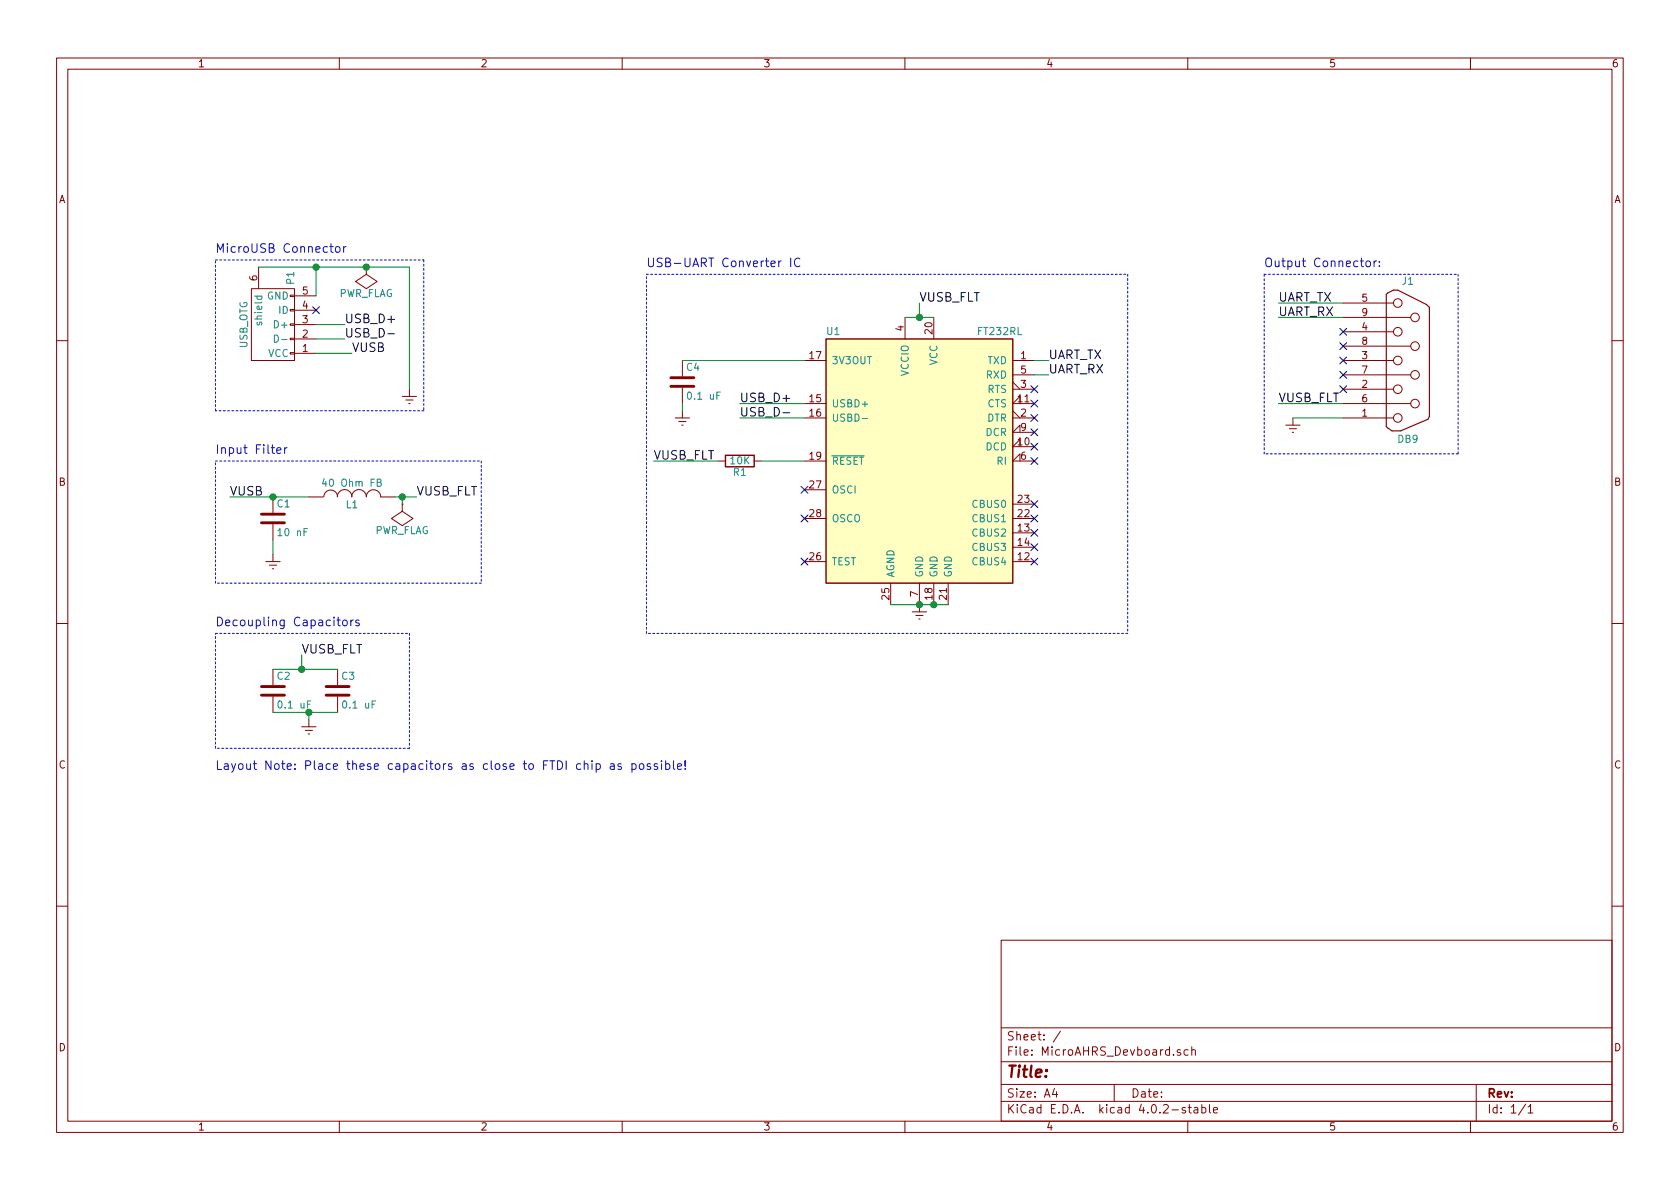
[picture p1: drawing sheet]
EESchema Schematic File Version 2
LIBS:power
LIBS:device
LIBS:transistors
LIBS:conn
LIBS:linear
LIBS:regul
LIBS:74xx
LIBS:cmos4000
LIBS:adc-dac
LIBS:memory
LIBS:xilinx
LIBS:microcontrollers
LIBS:dsp
LIBS:microchip
LIBS:analog_switches
LIBS:motorola
LIBS:texas
LIBS:intel
LIBS:audio
LIBS:interface
LIBS:digital-audio
LIBS:philips
LIBS:display
LIBS:cypress
LIBS:siliconi
LIBS:opto
LIBS:atmel
LIBS:contrib
LIBS:valves
LIBS:ftdi
LIBS:MicroAHRS_Devboard-cache
EELAYER 25 0
EELAYER END
$Descr A4 11693 8268
encoding utf-8
Sheet 1 1
Title ""
Date ""
Rev ""
Comp ""
Comment1 ""
Comment2 ""
Comment3 ""
Comment4 ""
$EndDescr
$Comp
L DB9 J1
U 1 1
P 9800 2500
F 0 "J1" H 9800 3050 50  0000 C CNN
F 1 "DB9" H 9800 1950 50  0000 C CNN
F 2 "Connect:DB9MC" H 9800 2500 50  0001 C CNN
F 3 "" H 9800 2500 50  0000 C CNN
F 4 "182-009-113R531" H 9800 2500 60  0001 C CNN "manf#"
	1    9800 2500
	1    0    0    -1  
$EndComp
$Comp
L FT232RL U1
U 1 1
P 6400 3200
F 0 "U1" H 5750 4100 50  0000 L CNN
F 1 "FT232RL" H 6800 4100 50  0000 L CNN
F 2 "Housings_SSOP:SSOP-28_5.3x10.2mm_Pitch0.65mm" H 6400 3200 50  0001 C CNN
F 3 "" H 6400 3200 50  0000 C CNN
F 4 "FT232RL-REEL" H 6400 3200 60  0001 C CNN "manf#"
	1    6400 3200
	1    0    0    -1  
$EndComp
$Comp
L USB_OTG P1
U 1 1
P 1900 2250
F 0 "P1" H 2225 2125 50  0000 C CNN
F 1 "USB_OTG" H 1900 2450 50  0000 C CNN
F 2 "Connect:USB_Micro-B" V 1850 2150 50  0001 C CNN
F 3 "" V 1850 2150 50  0000 C CNN
F 4 "10118193-0001LF" H 1900 2250 60  0001 C CNN "manf#"
	1    1900 2250
	0    -1   -1   0   
$EndComp
$Comp
L Earth #PWR01
U 1 1
P 9000 2900
F 0 "#PWR01" H 9000 2650 50  0001 C CNN
F 1 "Earth" H 9000 2750 50  0001 C CNN
F 2 "" H 9000 2900 50  0000 C CNN
F 3 "" H 9000 2900 50  0000 C CNN
	1    9000 2900
	1    0    0    -1  
$EndComp
$Comp
L Earth #PWR02
U 1 1
P 6400 4200
F 0 "#PWR02" H 6400 3950 50  0001 C CNN
F 1 "Earth" H 6400 4050 50  0001 C CNN
F 2 "" H 6400 4200 50  0000 C CNN
F 3 "" H 6400 4200 50  0000 C CNN
	1    6400 4200
	1    0    0    -1  
$EndComp
$Comp
L Earth #PWR03
U 1 1
P 2850 2700
F 0 "#PWR03" H 2850 2450 50  0001 C CNN
F 1 "Earth" H 2850 2550 50  0001 C CNN
F 2 "" H 2850 2700 50  0000 C CNN
F 3 "" H 2850 2700 50  0000 C CNN
	1    2850 2700
	1    0    0    -1  
$EndComp
Text Label 2400 2250 0    60   ~ 0
USB_D+
Text Label 2400 2350 0    60   ~ 0
USB_D-
$Comp
L C C1
U 1 1
P 1900 3600
F 0 "C1" H 1925 3700 50  0000 L CNN
F 1 "10 nF" H 1925 3500 50  0000 L CNN
F 2 "Capacitors_SMD:C_0402" H 1938 3450 50  0001 C CNN
F 3 "" H 1900 3600 50  0000 C CNN
F 4 "C1005X7R1H103K050BE" H 1900 3600 60  0001 C CNN "manf#"
	1    1900 3600
	1    0    0    -1  
$EndComp
$Comp
L R R1
U 1 1
P 5150 3200
F 0 "R1" V 5230 3200 50  0000 C CNN
F 1 "10K" V 5150 3200 50  0000 C CNN
F 2 "Resistors_SMD:R_0603" V 5080 3200 50  0001 C CNN
F 3 "" H 5150 3200 50  0000 C CNN
F 4 "RC0603FR-0710KL" V 5150 3200 60  0001 C CNN "manf#"
	1    5150 3200
	0    1    1    0   
$EndComp
Wire Wire Line
	6200 4200 6600 4200
Connection ~ 6400 4200
Connection ~ 6500 4200
Wire Wire Line
	1800 1850 2850 1850
Wire Wire Line
	2200 1850 2200 2050
Wire Wire Line
	2850 1850 2850 2700
Connection ~ 2200 1850
NoConn ~ 2200 2150
Text Label 2450 2450 0    60   ~ 0
VUSB
Wire Wire Line
	2200 2450 2450 2450
Wire Wire Line
	2200 2350 2400 2350
Wire Wire Line
	2200 2250 2400 2250
Text Label 5150 2800 0    60   ~ 0
USB_D+
Text Label 5150 2900 0    60   ~ 0
USB_D-
Wire Wire Line
	5150 2900 5600 2900
Wire Wire Line
	5150 2800 5600 2800
Wire Wire Line
	5300 3200 5600 3200
$Comp
L INDUCTOR L1
U 1 1
P 2450 3450
F 0 "L1" V 2400 3450 50  0000 C CNN
F 1 "40 Ohm FB" V 2550 3450 50  0000 C CNN
F 2 "Capacitors_SMD:C_0805" H 2450 3450 50  0001 C CNN
F 3 "" H 2450 3450 50  0000 C CNN
F 4 "MI0805K400R-10" V 2450 3450 60  0001 C CNN "manf#"
	1    2450 3450
	0    -1   -1   0   
$EndComp
Wire Wire Line
	1600 3450 2150 3450
$Comp
L Earth #PWR04
U 1 1
P 1900 3850
F 0 "#PWR04" H 1900 3600 50  0001 C CNN
F 1 "Earth" H 1900 3700 50  0001 C CNN
F 2 "" H 1900 3850 50  0000 C CNN
F 3 "" H 1900 3850 50  0000 C CNN
	1    1900 3850
	1    0    0    -1  
$EndComp
Wire Wire Line
	1900 3850 1900 3750
Text Label 2900 3450 0    60   ~ 0
VUSB_FLT
Wire Wire Line
	2750 3450 2900 3450
Text Label 1600 3450 0    60   ~ 0
VUSB
Connection ~ 1900 3450
Text Label 4550 3200 0    60   ~ 0
VUSB_FLT
Wire Wire Line
	4550 3200 5000 3200
Text Notes 1500 1750 0    60   ~ 0
MicroUSB Connector
Text Notes 1500 3150 0    60   ~ 0
Input Filter
Wire Notes Line
	1500 1800 2950 1800
Wire Notes Line
	2950 1800 2950 2850
Wire Notes Line
	2950 2850 1500 2850
Wire Notes Line
	1500 2850 1500 1800
Wire Notes Line
	1500 3200 3350 3200
Wire Notes Line
	3350 3200 3350 4050
Wire Notes Line
	3350 4050 1500 4050
Wire Notes Line
	1500 4050 1500 3200
$Comp
L C C2
U 1 1
P 1900 4800
F 0 "C2" H 1925 4900 50  0000 L CNN
F 1 "0.1 uF" H 1925 4700 50  0000 L CNN
F 2 "Capacitors_SMD:C_0603" H 1938 4650 50  0001 C CNN
F 3 "" H 1900 4800 50  0000 C CNN
F 4 "GRM188R71E104KA01D" H 1900 4800 60  0001 C CNN "manf#"
	1    1900 4800
	1    0    0    -1  
$EndComp
$Comp
L C C3
U 1 1
P 2350 4800
F 0 "C3" H 2375 4900 50  0000 L CNN
F 1 "0.1 uF" H 2375 4700 50  0000 L CNN
F 2 "Capacitors_SMD:C_0603" H 2388 4650 50  0001 C CNN
F 3 "" H 2350 4800 50  0000 C CNN
F 4 "GRM188R71E104KA01D" H 2350 4800 60  0001 C CNN "manf#"
	1    2350 4800
	1    0    0    -1  
$EndComp
Wire Wire Line
	9000 2900 9350 2900
NoConn ~ 7200 3900
NoConn ~ 7200 3800
NoConn ~ 7200 3700
NoConn ~ 7200 3600
NoConn ~ 7200 3500
NoConn ~ 7200 3200
NoConn ~ 7200 3100
NoConn ~ 7200 3000
NoConn ~ 7200 2900
NoConn ~ 7200 2800
NoConn ~ 7200 2700
Text Label 7300 2500 0    60   ~ 0
UART_TX
Text Label 7300 2600 0    60   ~ 0
UART_RX
Wire Wire Line
	7200 2600 7300 2600
Wire Wire Line
	7200 2500 7300 2500
Text Label 8900 2200 0    60   ~ 0
UART_RX
Text Label 8900 2100 0    60   ~ 0
UART_TX
Wire Wire Line
	8900 2200 9350 2200
Wire Wire Line
	8900 2100 9350 2100
Text Notes 1500 4350 0    60   ~ 0
Decoupling Capacitors
Text Notes 1500 5350 0    60   ~ 0
Layout Note: Place these capacitors as close to FTDI chip as possible!
Wire Notes Line
	1500 4400 2850 4400
Wire Notes Line
	2850 4400 2850 5200
Wire Notes Line
	2850 5200 1500 5200
Wire Notes Line
	1500 5200 1500 4400
Text Notes 8800 1850 0    60   ~ 0
Output Connector:
Wire Notes Line
	8800 1900 10150 1900
Wire Notes Line
	10150 1900 10150 3150
Wire Notes Line
	10150 3150 8800 3150
Wire Notes Line
	8800 3150 8800 1900
$Comp
L C C4
U 1 1
P 4750 2650
F 0 "C4" H 4775 2750 50  0000 L CNN
F 1 "0.1 uF" H 4775 2550 50  0000 L CNN
F 2 "Capacitors_SMD:C_0603" H 4788 2500 50  0001 C CNN
F 3 "" H 4750 2650 50  0000 C CNN
F 4 "GRM188R71E104KA01D" H 4750 2650 60  0001 C CNN "manf#"
	1    4750 2650
	1    0    0    -1  
$EndComp
Wire Wire Line
	4750 2500 5600 2500
$Comp
L Earth #PWR05
U 1 1
P 4750 2850
F 0 "#PWR05" H 4750 2600 50  0001 C CNN
F 1 "Earth" H 4750 2700 50  0001 C CNN
F 2 "" H 4750 2850 50  0000 C CNN
F 3 "" H 4750 2850 50  0000 C CNN
	1    4750 2850
	1    0    0    -1  
$EndComp
Wire Wire Line
	4750 2850 4750 2800
Wire Wire Line
	6300 2200 6500 2200
Text Label 6400 2100 0    60   ~ 0
VUSB_FLT
Wire Wire Line
	6400 2200 6400 2100
Connection ~ 6400 2200
NoConn ~ 5600 3900
NoConn ~ 5600 3600
NoConn ~ 5600 3400
Wire Notes Line
	4500 1900 7850 1900
Wire Notes Line
	7850 1900 7850 4400
Wire Notes Line
	7850 4400 4500 4400
Wire Notes Line
	4500 4400 4500 1900
Text Notes 4500 1850 0    60   ~ 0
USB-UART Converter IC
$Comp
L PWR_FLAG #FLG06
U 1 1
P 2800 3500
F 0 "#FLG06" H 2800 3595 50  0001 C CNN
F 1 "PWR_FLAG" H 2800 3680 50  0000 C CNN
F 2 "" H 2800 3500 50  0000 C CNN
F 3 "" H 2800 3500 50  0000 C CNN
	1    2800 3500
	-1   0    0    1   
$EndComp
Wire Wire Line
	2800 3500 2800 3450
Connection ~ 2800 3450
Wire Wire Line
	1900 4950 2350 4950
Wire Wire Line
	1900 4650 2350 4650
$Comp
L Earth #PWR07
U 1 1
P 2150 5000
F 0 "#PWR07" H 2150 4750 50  0001 C CNN
F 1 "Earth" H 2150 4850 50  0001 C CNN
F 2 "" H 2150 5000 50  0000 C CNN
F 3 "" H 2150 5000 50  0000 C CNN
	1    2150 5000
	1    0    0    -1  
$EndComp
Wire Wire Line
	2150 5000 2150 4950
Connection ~ 2150 4950
Text Label 2100 4550 0    60   ~ 0
VUSB_FLT
Wire Wire Line
	2100 4650 2100 4550
Connection ~ 2100 4650
NoConn ~ 9350 2700
NoConn ~ 9350 2600
NoConn ~ 9350 2500
NoConn ~ 9350 2400
NoConn ~ 9350 2300
Text Label 8900 2800 0    60   ~ 0
VUSB_FLT
Wire Wire Line
	8900 2800 9350 2800
$Comp
L PWR_FLAG #FLG08
U 1 1
P 2550 1850
F 0 "#FLG08" H 2550 1945 50  0001 C CNN
F 1 "PWR_FLAG" H 2550 2030 50  0000 C CNN
F 2 "" H 2550 1850 50  0000 C CNN
F 3 "" H 2550 1850 50  0000 C CNN
	1    2550 1850
	-1   0    0    1   
$EndComp
Connection ~ 2550 1850
$EndSCHEMATC
